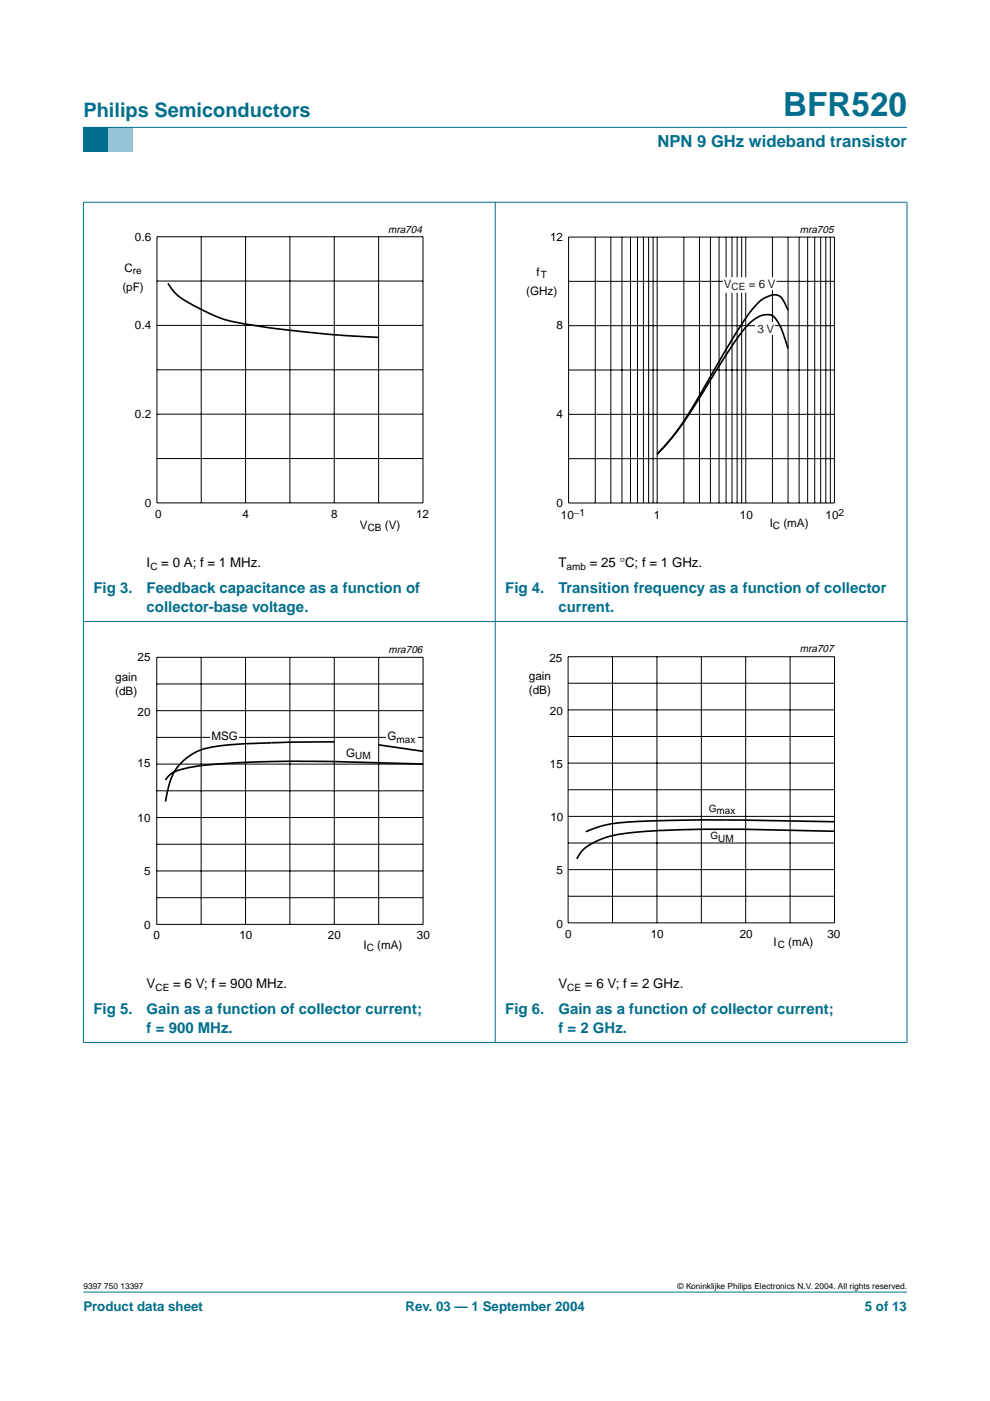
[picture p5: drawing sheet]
<svg xmlns="http://www.w3.org/2000/svg" width="210mm" height="297mm" viewBox="0 0 210 297" stroke-linecap="round" stroke-linejoin="round" font-family="sans-serif">
<path d="M17.7 273.9h174.6z" fill="#006e8c" stroke="#006e8c" stroke-width=".21"/>
<path d="M17.7 27h5.3v5.3h-5.3z" fill-rule="evenodd" fill="#006e8c"/>
<path d="M23 27h5.3v5.3h-5.3z" fill-rule="evenodd" fill="#96c4d6"/>
<g fill="#006e8c" stroke="#006e8c" stroke-width=".21">
<path d="M17.7 27h174.6z"/>
<path d="M17.7 42.9v178.1z"/>
<path d="M105 42.8v178.3z"/>
<path d="M192.3 42.9v178.1z"/>
<path d="M17.6 42.9h174.8z"/>
<path d="M17.6 131.8h174.8z"/>
<path d="M17.6 221h174.8z"/>
</g>
<g fill="none" stroke="#000" stroke-width=".21">
<path d="M33.3 50.2h56.4v56.4h-56.4zM33.3 59.6h56.4M42.7 50.2v56.4M52.1 50.2v56.4M61.5 50.2v56.4M70.9 50.2v56.4M80.3 50.2v56.4M120.5 59.7h56.3M120.6 50.3h56.3v56.3h-56.3zM126.2 50.3v56.3M129.5 50.3v56.3M131.9 50.3v56.3"/>
<path d="M133.7 50.3v56.3M135.2 50.3v56.3M136.4 50.3v56.3M137.5 50.3v56.3M138.5 50.3v56.3M139.3 50.3v56.3M145 50.3v56.3M148.3 50.3v56.3M150.6 50.3v56.3M152.5 50.3v56.3M153.9 50.3v56.3M155.2 50.3v56.3"/>
<path d="M156.3 50.3v56.3M157.3 50.3v56.3M158.1 50.3v56.3M163.8 50.3v56.3M167.1 50.3v56.3M169.4 50.3v56.3M171.2 50.3v56.3M172.7 50.3v56.3M174 50.3v56.3M175.1 50.3v56.3M176.1 50.3v56.3M33.3 78.4h56.4"/>
<path d="M33.3 69h56.4M120.6 78.5h56.3M120.6 69.1h56.3M33.3 97.2h56.4M33.3 87.8h56.4M120.6 87.8h56.3M120.6 97.2h56.3"/>
</g>
<path d="M20.6 47.4h81.8v66.3h-81.8zM107.9 47.4h81.8v66.4h-81.8z" fill="none" stroke="#fff" stroke-width=".21"/>
<path d="M35.6 60.1l1.6 2.1 1.7 1.3 5.4 2.9 2.4 1 1.9 .6 8.2 1.5 4.7 .5 9.4 1 9.4 .5M167.1 65.8l-1.3-2.5-.5-.5-.7-.3h-.9l-1.3 .5-1.1 .7-1.1 1.1-1.9 2.4-2.3 3.5-11 18.6-2.4 3.3-3.3 3.7 3.3-3.6 2.4-3.2 9-14.3 3.8-5.4 1.2-1.4 1.5-1.1 1-.4 1.4-.2a2.97 2.97 0 0 1 2.4 2.1l.8 2.1 1 3" fill="none" stroke="#000" stroke-width=".35"/>
<g fill="#fff">
<path d="M153.3 58.8h11.3v2.7h-5.9v.6h-5.4z"/>
<path d="M160.2 68.4h4.2v2.7h-4.2z"/>
</g>
<g fill="none" stroke="#000" stroke-width=".21">
<path d="M33.2 139.4h56.5v56.6h-56.5zM42.6 139.4v56.6M52.1 139.4v56.6M61.5 139.4v56.6M70.9 139.4v56.6M80.3 139.4v56.6M33.2 156.3h56.5M33.2 150.7h56.5M33.2 145h56.5M33.2 179h56.5M33.2 173.3h56.5M33.2 167.7h56.5"/>
<path d="M33.2 162h56.5M33.2 190.3h56.5M33.2 184.7h56.5"/>
</g>
<path d="M20.5 136.6h81.9v66.4h-81.9z" fill="none" stroke="#fff" stroke-width=".21"/>
<path d="M70.9 157.3l-13 .2-7 .2-3.7 .4a12.7 12.7 0 0 0-8.3 3.2 12.8 12.8 0 0 0-3.7 8.1l-.1 .5M80.3 157.9l9.4 1.4M89.7 162l-26.1-.6-7.8 .1-7.1 .3-5.7 .5-4.5 .8-1.4 .5-.9 .5-1.1 1.3" fill="none" stroke="#000" stroke-width=".35"/>
<g fill="#fff">
<path d="M44.7 154.5h5.9v3h-5.9z"/>
<path d="M81.9 154.5h6.6v3h-6.6z"/>
</g>
<g fill="none" stroke="#000" stroke-width=".21">
<path d="M120.4 139.2h56.5v56.5h-56.5zM129.9 139.2v56.5M139.3 139.2v56.5M148.7 139.2v56.5M158.1 139.2v56.5M167.5 139.2v56.5M120.4 156.2h56.5M120.4 150.5h56.5M120.4 144.9h56.5M120.4 178.7h56.5M120.4 173.1h56.5M120.4 167.4h56.5"/>
<path d="M120.4 161.8h56.5M120.4 190h56.5M120.4 184.4h56.5"/>
</g>
<path d="M107.7 136.4h81.9v66.3h-81.9z" fill="none" stroke="#fff" stroke-width=".21"/>
<path d="M176.9 176.2l-19.2-.4h-8.7l-9.4 .3-5.9 .5a17.3 17.3 0 0 0-10.1 3.6l-.6 .7-.7 1.2M176.9 174.2l-22.1-.4-17.1 .3-4.9 .2-3.2 .4-2.7 .6-2.7 1.1" fill="none" stroke="#000" stroke-width=".35"/>
<text font-size="7.1" fill="#006e8c" x="166" y="24.7">BFR520</text>
<text font-size="4.2" fill="#006e8c" x="17.7" y="24.9">Philips Semiconductors</text>
<text font-size="3.5" fill="#006e8c" x="139.4" y="31.1">NPN 9 GHz wideband transistor</text>
<g font-size="3.2" fill="#006e8c">
<text x="19.8" y="125.8">Fig 3.</text>
<text x="31.1" y="125.8">Feedback capacitance as a function of</text>
<text x="107.1" y="125.8">Fig 4.</text>
<text x="118.4" y="125.8">Transition frequency as a function of collector</text>
<text x="31.1" y="129.7">collector-base voltage.</text>
<text x="118.4" y="129.7">current.</text>
<text x="19.8" y="215">Fig 5.</text>
<text x="31.1" y="215">Gain as a function of collector current;</text>
<text x="107.1" y="215">Fig 6.</text>
<text x="118.4" y="215">Gain as a function of collector current;</text>
<text x="31.1" y="218.9">f = 900 MHz.</text>
<text x="118.4" y="218.9">f = 2 GHz.</text>
</g>
<g font-size="2.8">
<text x="31.1" y="120.3">I</text>
<text x="34.2" y="120.3">= 0 A; f = 1 MHz.</text>
<text x="118.4" y="120.3">T</text>
<text x="125" y="120.3">= 25 °C; f = 1 GHz.</text>
<text x="31.1" y="209.5">V</text>
<text x="36.7" y="209.5">= 6 V; f = 900 MHz.</text>
<text x="118.4" y="209.5">V</text>
<text x="124" y="209.5">= 6 V; f = 2 GHz.</text>
</g>
<g font-size="2.8" fill="#006e8c">
<text x="17.7" y="278">Product data sheet</text>
<text x="86" y="278">Rev. 03 — 1 September 2004</text>
<text x="183.4" y="278">5 of 13</text>
</g>
<g font-size="2.5">
<text x="28.6" y="51.1">0.6</text>
<text x="116.6" y="51">12</text>
<text x="26.4" y="57.6">C</text>
<text x="113.8" y="58.5">f</text>
<text x="26" y="61.8">(pF)</text>
<text x="111.6" y="62.6">(GHz)</text>
<text x="28.6" y="69.7">0.4</text>
<text x="118" y="69.8">8</text>
<text x="28.6" y="88.5">0.2</text>
<text x="118" y="88.6">4</text>
<text x="30.7" y="107.4">0</text>
<text x="118" y="107.6">0</text>
<text x="32.9" y="109.8">0</text>
<text x="51.4" y="109.8">4</text>
<text x="70.2" y="109.8">8</text>
<text x="76.3" y="112.2">V</text>
<text x="81.6" y="112.2">(V)</text>
<text x="88.2" y="109.8">12</text>
<text x="118.9" y="110.1">10</text>
<text x="138.6" y="110.1">1</text>
<text x="156.9" y="110.1">10</text>
<text x="163.2" y="111.7">I</text>
<text x="166.1" y="111.7">(mA)</text>
<text x="175.1" y="110.1">10</text>
<text x="29.2" y="140.1">25</text>
<text x="116.5" y="140.3">25</text>
<text x="24.4" y="144.4">gain</text>
<text x="24.4" y="147.4">(dB)</text>
<text x="112.2" y="144.2">gain</text>
<text x="112.2" y="147.2">(dB)</text>
<text x="29.2" y="151.7">20</text>
<text x="116.6" y="151.5">20</text>
<text x="44.8" y="157">MSG</text>
<text x="73.4" y="160.4">G</text>
<text x="82.2" y="157">G</text>
<text x="29.2" y="162.7">15</text>
<text x="116.6" y="162.8">15</text>
<text x="29.2" y="174.2">10</text>
<text x="116.7" y="174">10</text>
<text x="30.5" y="185.4">5</text>
<text x="118" y="185.4">5</text>
<text x="30.5" y="196.9">0</text>
<text x="118" y="196.8">0</text>
<text x="32.6" y="199.1">0</text>
<text x="50.8" y="199.1">10</text>
<text x="69.5" y="199.1">20</text>
<text x="77.1" y="201.1">I</text>
<text x="80" y="201.1">(mA)</text>
<text x="88.4" y="199.1">30</text>
<text x="119.8" y="198.8">0</text>
<text x="138" y="198.8">10</text>
<text x="156.9" y="198.8">20</text>
<text x="164" y="200.6">I</text>
<text x="167.1" y="200.6">(mA)</text>
<text x="175.4" y="198.8">30</text>
</g>
<g font-size="2.5" fill="#231f20">
<text x="153.5" y="61">V</text>
<text x="158.7" y="61">= 6 V</text>
<text x="160.6" y="70.7">3 V</text>
</g>
<g font-size="2.2">
<text x="82.3" y="49.4">mra704</text>
<text x="169.6" y="49.4">mra705</text>
<text x="82.4" y="138.5">mra706</text>
<text x="169.6" y="138.2">mra707</text>
</g>
<g font-size="2.1">
<text x="28.2" y="58.1">re</text>
<text x="114.6" y="59">T</text>
<text x="78" y="112.7">CB</text>
<text x="121.7" y="109.4">−1</text>
<text x="163.9" y="112.2">C</text>
<text x="177.8" y="109.4">2</text>
<text x="31.9" y="120.8">C</text>
<text x="120.1" y="120.8">amb</text>
<text x="75.3" y="160.9">UM</text>
<text x="84.1" y="157.5">max</text>
<text x="150.3" y="172.1">Gmax</text>
<text x="150.7" y="177.9">GUM</text>
<text x="77.8" y="201.6">C</text>
<text x="164.9" y="201.1">C</text>
<text x="33" y="210">CE</text>
<text x="120.3" y="210">CE</text>
</g>
<text font-size="2.1" fill="#231f20" x="155.1" y="61.5">CE</text>
<g font-size="1.8">
<text x="17.7" y="273.4">9397 750 13397</text>
<text x="143.7" y="273.4">© Koninklijke Philips Electronics N.V. 2004. All rights reserved.</text>
</g>
</svg>
